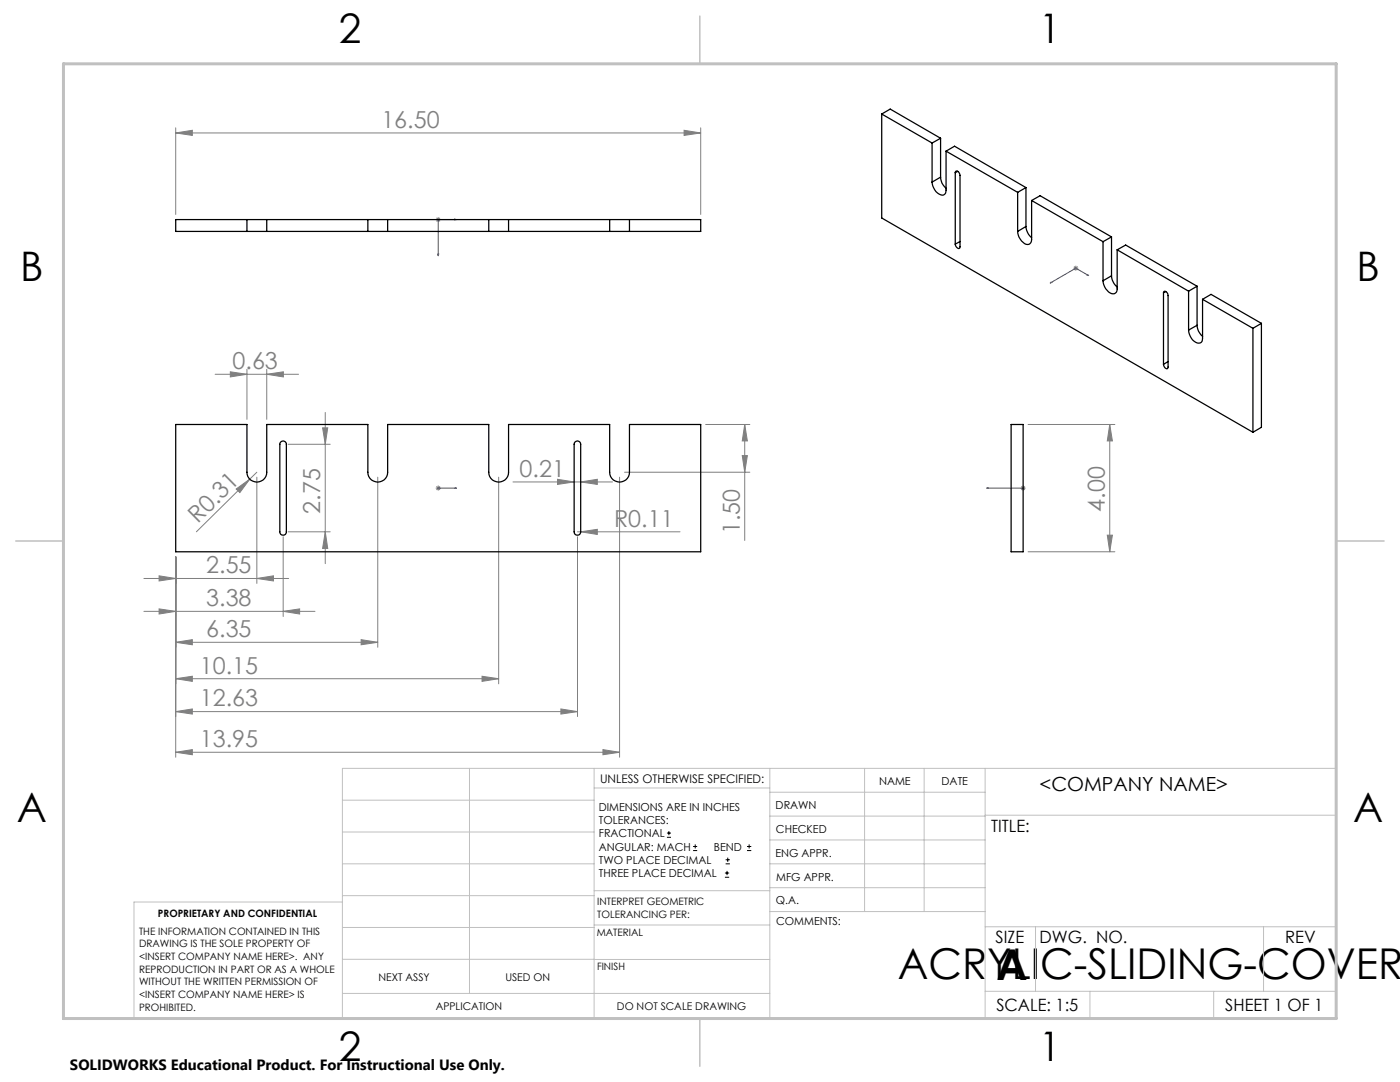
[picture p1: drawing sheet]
<svg xmlns="http://www.w3.org/2000/svg" width="279mm" height="216mm" viewBox="0 0 279 216" stroke-linecap="round" stroke-linejoin="round" font-family="sans-serif">
<g fill="none" stroke="#000" stroke-width=".2">
<path d="M133.1 167.1h.8M133.1 166.2h.8M133.5 165.8v.9M138.3 169.7h.8M138.3 168.9h.8M138.7 168.5v.8M144.7 175h.8M144.7 174.2h.8M144.8 172.4h.9M144.8 171.6h.9M145.1 173.8v.8M145.2 171.1v.9"/>
<path d="M149.1 169.7h.8M149.1 168.9h.8M149.5 168.5v.8"/>
</g>
<g fill="none" stroke="#00f" stroke-width=".2">
<path d="M87.4 50.7h.2l-.1 .3zM90.7 43.7l.4 .1-.4 .1zM91.1 43.8h-3.6v7.2M209.6 56.5l.2-.2 .1 .1zM217 54.9l.1-.1 .2 .2zM217.3 55l-2.6-1.5-5.1 3M87.4 97.4h.2zM87.5 97.4h.1M87.5 97.4h3.6M91.1 97.4h-.4h.4M196.9 97.4h.4h-.4M196.9 97.4h7.3"/>
<path d="M204.1 97.4h.2zM204.2 97.4h.1"/>
</g>
<g fill="none" stroke="#808080" stroke-width=".2">
<path d="M35.1 26.5l3.3-.5v1zM35.1 25.5v17.3M35.1 26.5h104.7M136.5 26l3.3 .5-3.3 .5zM139.8 25.5v17.3M87 43.8h.9M87.1 43.5l.7 .7M87.5 43.3v1M87.8 43.5l-.7 .7M214.2 53.5h1M214.3 53.2l.8 .7M214.7 53v1"/>
<path d="M215.1 53.2l-.8 .7M42.9 74.7h16.7M46 74.2l3.3 .5-3.3 .5zM49.3 73.7v10M53.2 74.7l3.4-.5v1zM53.2 73.7v10M47.1 97.6l2.7-2-1.9 2.7zM49.8 95.6l-10.6 10.5M51.3 95.2v21.2M51.3 94.2l-1.5 1.4M57.5 88.7h8.4M64.4 85.4h1l-.5 3.3z"/>
<path d="M64.9 82.3v30.2M75.4 95.2v34M87 97.4h.9M87.1 97l.7 .8M87.5 96.9v1M87.8 97l-.7 .8M99.5 95.2v41.3M102.4 96.2h19.8M111.3 95.6l3.3 .6-3.3 .5zM115.9 96.2l3.3-.6v1.1zM123.6 95.2v55.9M124.6 94.2h25"/>
<path d="M140.8 84.7h8.8M148.1 90.9h1.1l-.6 3.3zM148.6 84.7l.6 3.3h-1.1zM148.6 84.7v23.1M203.7 97.4h1M203.8 97l.7 .8M204.2 96.9v1M204.5 97l-.7 .8M205.2 84.7h17.3M221.5 84.7l.5 3.3h-1zM221.5 84.7v25.4M28.7 115.4h28.9"/>
<path d="M31.7 114.9l3.4 .5-3.4 .5zM35.1 111.1v40M51.3 115.4l3.3-.5v1zM56.5 107.1v15.9M57.5 106.1h8.4M64.9 106.1l.5 3.3h-1zM115.3 107.1v35.9M115.3 106.1h20.4M115.9 106.1l3.3-.5v1zM205.2 110.1h17.3M221 106.8h1l-.5 3.3zM28.7 122h34.2"/>
<path d="M31.7 121.5l3.4 .5-3.4 .5zM35.1 128.2l3.3-.6v1.1zM35.1 135.4l3.3-.5v1.1zM35.1 128.2h40.3M35.1 135.4h64.4M56.5 122l3.3-.5v1zM72.1 127.6l3.3 .6-3.3 .5zM96.2 134.9l3.3 .5-3.3 .6zM35.1 150.1l3.3-.5v1zM35.1 142l3.3-.5v1zM35.1 150.1h88.5M35.1 142h80.2"/>
<path d="M111.9 141.5l3.4 .5-3.4 .5zM120.3 149.6l3.3 .5-3.3 .5z"/>
</g>
<g fill="none" stroke="#c0c0c0" stroke-width=".2">
<path d="M68.3 159.7h50.3M93.7 153.3v44.9M118.6 153.3v49.9M118.6 157.2h35M153.6 153.3v49.9M153.6 158.1h43M172.5 153.3v28.6M184.4 153.3v28.6M196.6 153.3v49.9M68.3 180h-41.6v23.2h240v-49.9h-198.4v49.9M68.3 166h50.3M68.3 178.7h50.3"/>
<path d="M68.3 172.4h50.3M118.6 177.7h35M153.6 162.8h43M153.6 177.1h43M153.6 172.4h43M153.6 167.6h43M196.6 162.7h70.1M68.3 198.2h85.3M68.3 191.4l85.3 .1M68.3 185.1h50.3M118.6 184.6h35M153.6 181.9h43"/>
<path d="M196.6 184.9h70.1M196.6 197.8h70.1M206.7 184.9v12.9M217.5 197.8v5.4M242.2 197.8v5.4M252.2 184.9v12.9"/>
</g>
<path d="M139.7 3.2v9.5M3.1 107.9h9.6M266.7 107.9h9.5M139.7 203.2v9.6" fill="none" stroke="#c0c0c0" stroke-width=".3"/>
<path d="M12.7 12.7h254v190.5h-254z" fill="none" stroke="#c0c0c0" stroke-width=".6"/>
<g fill="#00f">
<path d="M90.7 97.4h.4zM87.4 97.4h.2z"/>
<path d="M204.1 97.4h.2zM196.9 97.4h.4z"/>
<path d="M90.7 43.7v.2l.4-.1zM87.4 50.7l.1 .3 .1-.3z"/>
<path d="M217 54.9l.3 .1-.2-.2zM209.6 56.5l.3-.1-.1-.1z"/>
</g>
<g fill="#808080">
<path d="M115.9 106.1l3.3-.5v1z"/>
<path d="M47.1 97.6l2.7-2-1.9 2.7z"/>
<path d="M56.5 122l3.3-.5v1zM31.7 121.5l3.4 .5-3.4 .5zM136.5 26l3.3 .5-3.3 .5zM35.1 26.5l3.3-.5v1z"/>
<path d="M46 74.2l3.3 .5-3.3 .5zM53.2 74.7l3.4-.5v1zM31.7 114.9l3.4 .5-3.4 .5zM51.3 115.4l3.3-.5v1zM35.1 128.2l3.3-.6v1.1zM72.1 127.6l3.3 .6-3.3 .5zM35.1 135.4l3.3-.5v1.1zM96.2 134.9l3.3 .5-3.3 .6zM35.1 150.1l3.3-.5v1zM120.3 149.6l3.3 .5-3.3 .5zM35.1 142l3.3-.5v1zM111.9 141.5l3.4 .5-3.4 .5z"/>
<path d="M148.1 90.9h1.1l-.6 3.3zM148.6 84.7l.6 3.3h-1.1zM221 106.8h1l-.5 3.3zM221.5 84.7l.5 3.3h-1z"/>
<path d="M64.4 85.4h1l-.5 3.3zM64.9 106.1l.5 3.3h-1z"/>
<path d="M111.3 95.6l3.3 .6-3.3 .5zM115.9 96.2l3.3-.6v1.1z"/>
</g>
<g fill="none" stroke="#000" stroke-width=".25">
<path d="M176 22.8l10 5.7M176 22.8v20.7l74 42.8M176 22.8l1.7-1 10 5.8M186 28.5v7.8M187.7 35.3l.3 1.2 .8 1.1M187.7 27.6l-1.7 .9M187.7 35.3l-1.7 1M187.7 27.6v7.7M188.8 30.2v7.7a.83 .83 0 0 1-.4 .9 .83 .83 0 0 1-1-.1l-.9-.8-.3-.8-.2-.8M188.8 30.2l14.3 8.2M188.8 30.2l1.7-1 14.3 8.2M190.6 34.5l.2-.4a.78 .78 0 0 1 .8 .9v14.5l-.3 .1-.3-.2-.4-.7"/>
<path d="M190.6 34.5v14.2M191.1 34.2l-.5 .3M203.1 38.4v7.8M204.8 37.4l-1.7 1M204.8 37.4v7.8M49.3 46.2h3.9M49.3 43.8h3.9M49.3 43.8h-14.2v2.4h14.2M49.3 43.8v2.4M53.2 43.8v2.4M53.2 43.8h20.2M53.2 46.2h20.2"/>
<path d="M73.4 46.2h4M73.4 43.8h4M73.4 43.8v2.4M77.4 43.8v2.4M77.4 43.8h20.1M77.4 46.2h20.1M97.5 46.2h4M97.5 43.8h4M97.5 43.8v2.4M101.5 43.8v2.4M101.5 43.8h20.2M101.5 46.2h20.2"/>
<path d="M121.7 46.2h3.9M121.7 43.8h3.9M121.7 43.8v2.4M125.6 43.8v2.4M125.6 43.8h14.2v2.4h-14.2M191.6 48.2l-1 .5M204.8 45.2l.3 1.2 .8 1M204.8 45.2l-1.7 1M205.9 40v7.8a.91 .91 0 0 1-.6 1 .91 .91 0 0 1-1.1-.4l-.8-1.1-.3-1.1M205.9 40l14.2 8.2M205.9 40l1.7-.9 14.2 8.2M220.1 48.2v7.8"/>
<path d="M221.8 55l.3 1.2 .9 1.1M221.8 47.3l-1.7 .9M221.8 55l-1.7 1M221.8 47.3v7.7M223 49.8v7.8a.94 .94 0 0 1-.7 1 .94 .94 0 0 1-1.1-.4l-.7-1-.4-1.2M223 49.8l14.2 8.3M223 49.8l1.6-.9 14.3 8.2M232.2 58.4l.1-.3 .4 .1 .3 .3 .1 .5v14.2l-.1 .4a.78 .78 0 0 1-.8-.9M232.2 58.4v14.3M232.7 58.2l-.5 .2M237.2 58.1v7.8M238.9 57.1l-1.7 1"/>
<path d="M238.9 57.1v7.8M240 59.7v7.8a.92 .92 0 0 1-.6 1 .92 .92 0 0 1-1.1-.4l-.8-1-.3-1.2M240 59.7l10 5.8M240 59.7l1.7-1 10 5.8M233.1 72.1l-.9 .6M238.9 64.9l.3 1.2 .8 1M238.9 64.9l-1.7 1M250 65.5v20.8M251.7 64.5l-1.7 1M251.7 64.5v20.8l-1.7 1M35.1 84.7h14.2v9.5a1.98 1.98 0 0 0 2 2 1.98 1.98 0 0 0 1.9-2v-9.5h20.2v9.5a1.98 1.98 0 0 0 2 2 1.98 1.98 0 0 0 2-2v-9.5h20.1v9.5a1.98 1.98 0 0 0 2 2 1.98 1.98 0 0 0 2-2v-9.5h20.2v9.5a1.98 1.98 0 0 0 1.9 2 1.98 1.98 0 0 0 2-2v-9.5h14.2v25.4h-104.7zM56 88.2a.66 .66 0 0 1 .7-.2 .66 .66 0 0 1 .5 .7v17.4a.65 .65 0 0 1-.7 .7 .65 .65 0 0 1-.7-.7v-17.4z"/>
<path d="M114.8 88.2a.66 .66 0 0 1 .7-.2 .66 .66 0 0 1 .4 .7v17.4a.65 .65 0 0 1-.7 .7 .65 .65 0 0 1-.6-.7v-17.4zM201.8 84.7h2.4v25.4h-2.4z"/>
</g>
<g font-size="8.5">
<text x="179.2" y="195.4">ACRYLIC-SLIDING-COVER</text>
<text x="198.9" y="195.5">A</text>
</g>
<g font-size="8.1">
<text x="67.6" y="8.5">2</text>
<text x="207.3" y="8.5">1</text>
<text x="4" y="56.2">B</text>
<text x="270.7" y="56.2">B</text>
<text x="3.3" y="164.1">A</text>
<text x="270" y="164.1">A</text>
<text x="67.6" y="211.7">2</text>
<text x="207.3" y="211.7">1</text>
</g>
<g font-size="4.7" fill="#808080">
<text x="76.1" y="25.5">16.50</text>
<text x="46.4" y="73.7">0.63</text>
<text x="103.7" y="95.1">0.21</text>
<text x="39.5" y="104.5" transform="rotate(-45 39.5 104.5)">R0.31</text>
<text x="63.9" y="102.5" transform="rotate(-90 63.9 102.5)">2.75</text>
<text x="122.6" y="105.1">R0.11</text>
<text x="147.6" y="106.5" transform="rotate(-90 147.6 106.5)">1.50</text>
<text x="220.5" y="102.1" transform="rotate(-90 220.5 102.1)">4.00</text>
<text x="41.2" y="114.4">2.55</text>
<text x="41.2" y="121">3.38</text>
<text x="41.2" y="127.1">6.35</text>
<text x="39.9" y="134.4">10.15</text>
<text x="39.9" y="141">12.63</text>
<text x="39.9" y="149.1">13.95</text>
</g>
<text font-size="3.9" x="207.5" y="157.8">&lt;COMPANY NAME&gt;</text>
<g font-size="3.4">
<text x="197.8" y="166">TITLE:</text>
<text x="198.7" y="188.1">SIZE</text>
<text x="207.5" y="188.1">DWG. NO.</text>
<text x="256.5" y="188.2">REV</text>
<text x="198.8" y="201.7">SCALE: 1:5</text>
<text x="244.5" y="201.7">SHEET 1 OF 1</text>
</g>
<text font-size="3" x="14" y="213.5">SOLIDWORKS Educational Product. For Instructional Use Only.</text>
<text font-size="2.4" x="119.8" y="156.2">UNLESS OTHERWISE SPECIFIED:</text>
<g font-size="2.2">
<text x="119.5" y="161.8">DIMENSIONS ARE IN INCHES</text>
<text x="154.8" y="161.4">DRAWN</text>
<text x="175.4" y="156.6">NAME</text>
<text x="187.9" y="156.7">DATE</text>
<text x="119.5" y="164.4">TOLERANCES:</text>
<text x="119.5" y="167.1">FRACTIONAL</text>
<text x="154.9" y="166.3">CHECKED</text>
<text x="119.5" y="169.7">ANGULAR: MACH</text>
<text x="119.5" y="172.4">TWO PLACE DECIMAL</text>
<text x="142.5" y="169.7">BEND</text>
<text x="154.8" y="170.9">ENG APPR.</text>
<text x="119.5" y="175">THREE PLACE DECIMAL</text>
<text x="154.9" y="175.7">MFG APPR.</text>
<text x="154.9" y="180.4">Q.A.</text>
<text x="154.9" y="184.6">COMMENTS:</text>
</g>
<g font-size="2.1">
<text x="75.5" y="195.7">NEXT ASSY</text>
<text x="100.9" y="195.7">USED ON</text>
<text x="86.9" y="201.5">APPLICATION</text>
<text x="123.1" y="201.6">DO NOT SCALE DRAWING</text>
</g>
<g font-size="2">
<text x="31.5" y="182.9">PROPRIETARY AND CONFIDENTIAL</text>
<text x="119.2" y="180.6">INTERPRET GEOMETRIC</text>
<text x="119.2" y="183.1">TOLERANCING PER:</text>
<text x="27.8" y="186.5">THE INFORMATION CONTAINED IN THIS</text>
<text x="27.8" y="189">DRAWING IS THE SOLE PROPERTY OF</text>
<text x="27.8" y="191.6">&lt;INSERT COMPANY NAME HERE&gt;. ANY</text>
<text x="119.1" y="186.7">MATERIAL</text>
<text x="27.8" y="194.1">REPRODUCTION IN PART OR AS A WHOLE</text>
<text x="27.8" y="196.6">WITHOUT THE WRITTEN PERMISSION OF</text>
<text x="119.1" y="193.5">FINISH</text>
<text x="27.8" y="199.1">&lt;INSERT COMPANY NAME HERE&gt; IS</text>
<text x="27.8" y="201.7">PROHIBITED.</text>
</g>
</svg>
